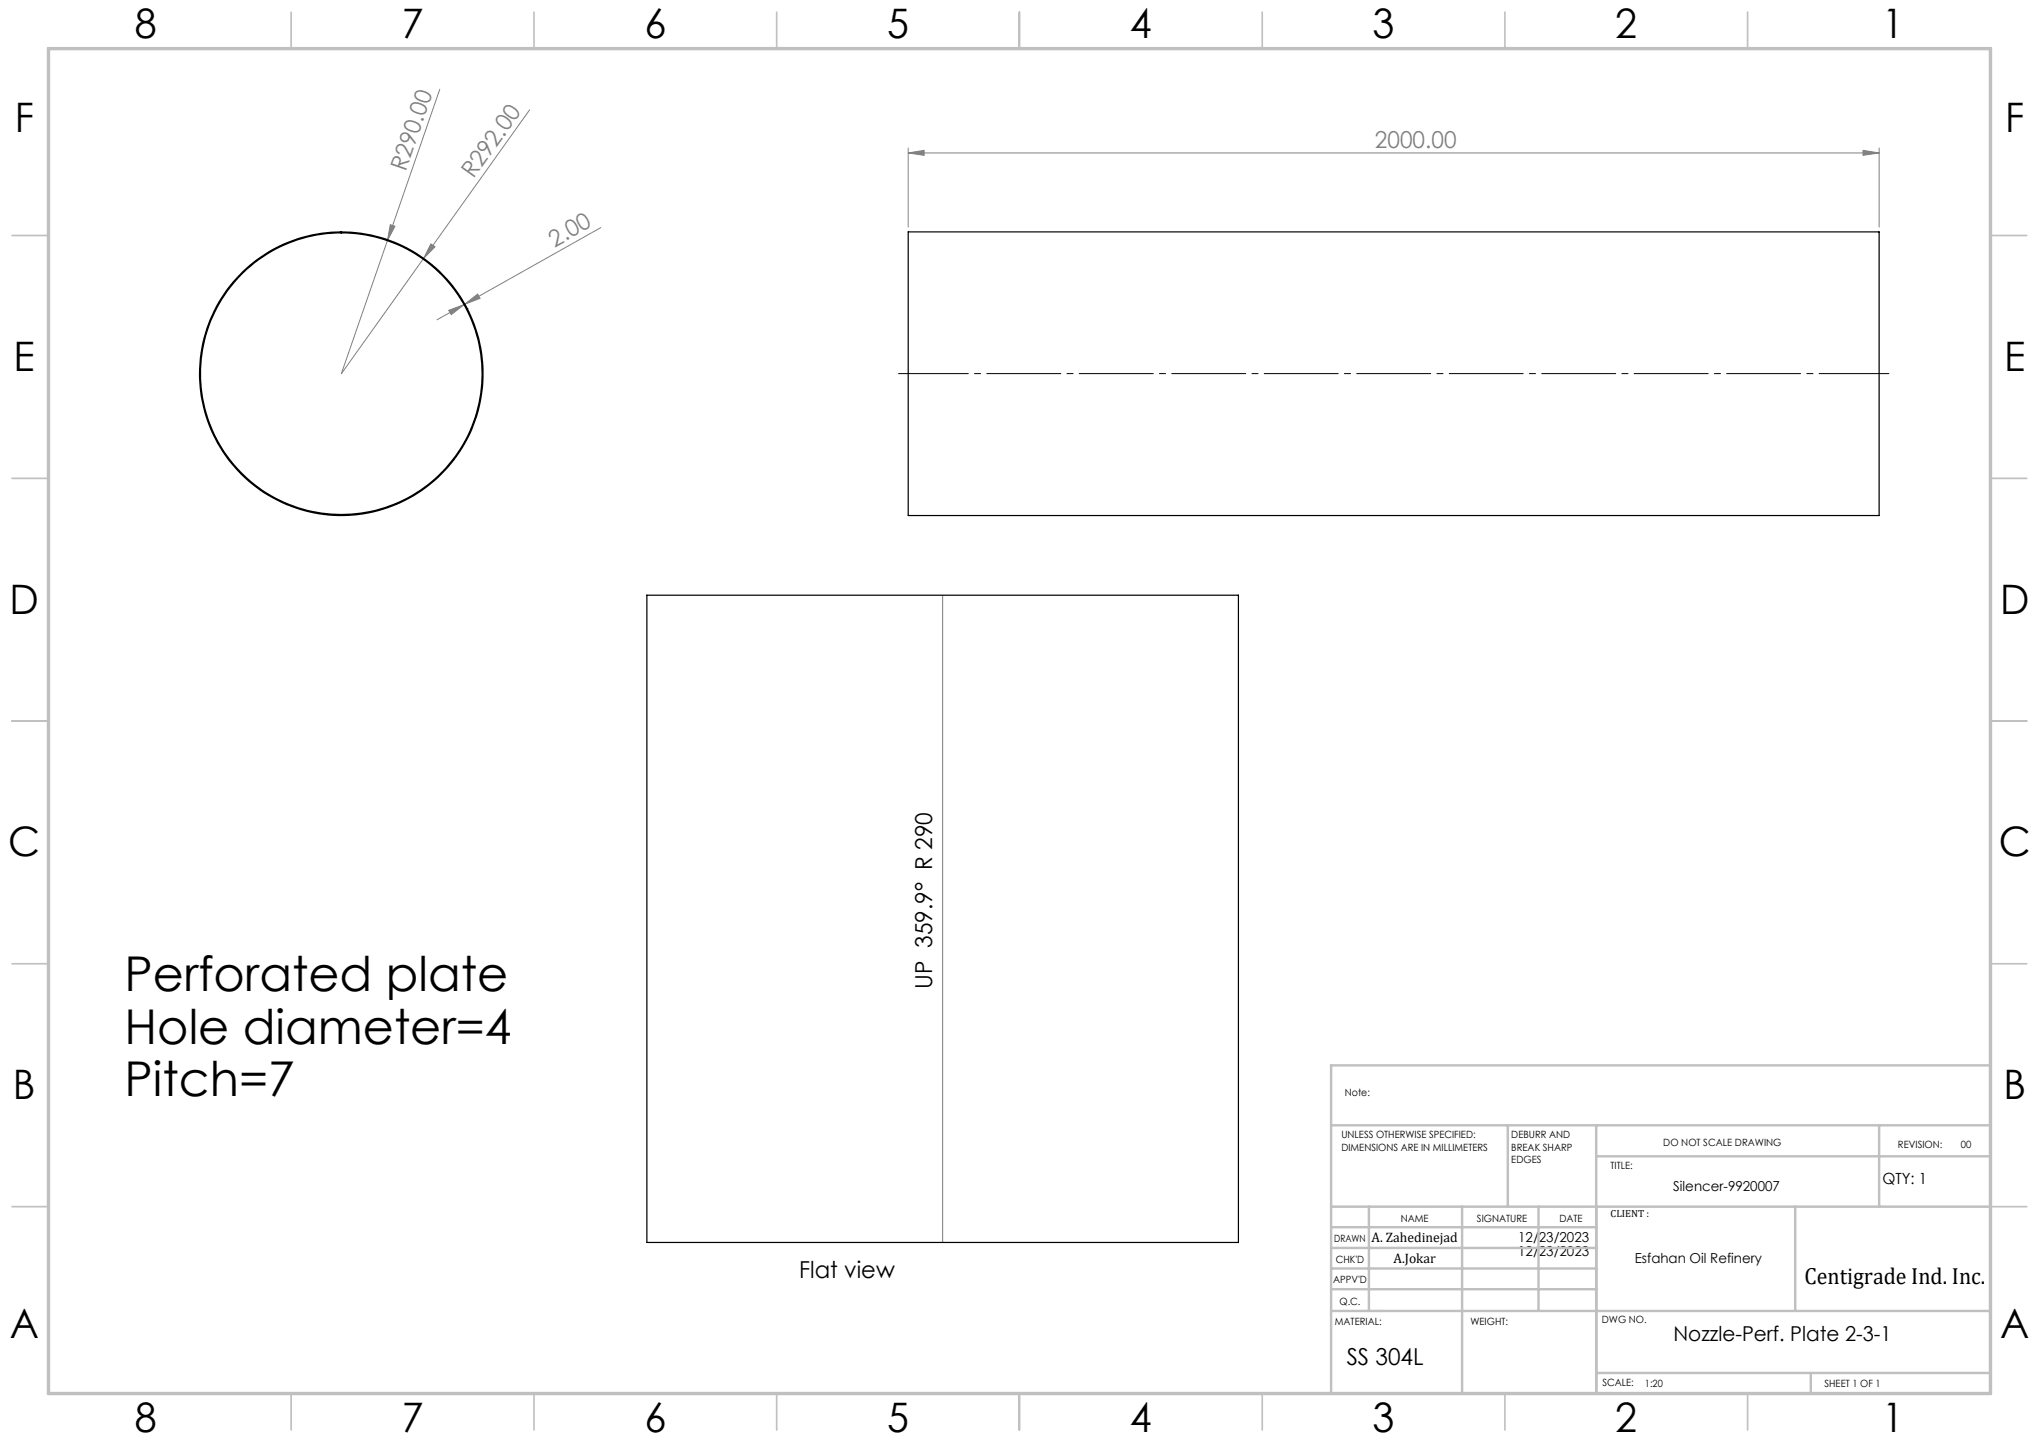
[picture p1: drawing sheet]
<svg xmlns="http://www.w3.org/2000/svg" width="420mm" height="297mm" viewBox="0 0 420 297" stroke-linecap="round" stroke-linejoin="round" font-family="sans-serif">
<g fill="none" stroke="#808080" stroke-width=".21">
<path d="M90.6 18.4l-20.3 58.6 17-23.8M109.1 22.6l-21.8 30.6M187.1 31.5l3.3-.5v1zM187.1 30.5v16.3M187.1 31.5h200M383.8 31l3.3 .5-3.3 .5zM387.1 30.5v16.3M80.4 46.3l1 .3-1.6 3zM88.8 50.2l.8 .6-2.3 2.4zM123.8 46.9l-28.1 15.7M92.4 63.9l3.2-1.1-2.6 2zM95.1 61.9h.1"/>
<path d="M95.6 62.8l-5.6 3.1M95.7 62.6l2.7-2 .5 .9zM95.7 62.6l-.1 .2M96.2 63.5h.1M194.2 122.6v133.3"/>
</g>
<path d="M185.1 77h204" fill="none" stroke="#000" stroke-width=".21" stroke-dasharray="15.2 1.3 1.3 1.3" stroke-dashoffset=".9"/>
<g fill="none" stroke="#c0c0c0" stroke-width=".35">
<path d="M60 2.5v7.5M110 2.5v7.5M160 2.5v7.5M210 2.5v7.5M260 2.5v7.5M310 2.5v7.5M360 2.5v7.5M2.5 48.5h7.5M410 48.5h7.5M2.5 98.5h7.5M410 98.5h7.5M2.5 148.5h7.5"/>
<path d="M410 148.5h7.5M2.5 198.5h7.5M410 198.5h7.5M2.5 248.5h7.5M410 248.5h7.5M60 287v7.5M110 287v7.5M160 287v7.5M210 287v7.5M260 287v7.5M310 287v7.5M360 287v7.5"/>
</g>
<g fill="none" stroke="#c0c0c0" stroke-width=".5">
<path d="M410 219.4h-135.8v67.4M274.2 231.8h135.8M310.6 231.8v16.7M328.8 231.8v55.2M328.8 238.2h81.2M387.1 231.8v16.7M274.2 248.5h135.8M274.2 257h54.6M274.2 252.8h54.6M282 248.5v21.5M301.2 248.5v38.3M316.9 248.5v21.5"/>
<path d="M369.8 248.5v21.5M274.2 265.5h54.6M274.2 261.3h54.6M274.2 270h135.8M328.8 282.8h81.2M373 282.8v4.2"/>
</g>
<path d="M10 10h400v277h-400z" fill="none" stroke="#c0c0c0" stroke-width=".7"/>
<g fill="#808080">
<path d="M88.8 50.2l.8 .6-2.3 2.4z"/>
<path d="M80.4 46.3l1 .3-1.6 3z"/>
<path d="M187.1 31.5l3.3-.5v1zM383.8 31l3.3 .5-3.3 .5z"/>
<path d="M92.4 63.9l3.2-1.1-2.6 2zM95.7 62.6l2.7-2 .5 .9z"/>
</g>
<path d="M50.1 55.9a29.3 29.3 0 0 1 20.2-8.1v.2a29 29 0 0 0-26 41.7 29 29 0 0 0 48.9 5.1 29 29 0 0 0-16.9-46.2l-3-.5-3-.1v-.2a29.2 29.2 0 0 1 28.1 37 29.2 29.2 0 0 1-43.1 17.2 29.2 29.2 0 0 1-5.2-46.1zM187.1 47.8h200v58.4h-200zM133.2 122.6h121.9v133.3h-121.9z" fill="none" stroke="#000" stroke-width=".25"/>
<g font-size="9.9">
<text x="25.7" y="204.1">Perforated plate</text>
<text x="25.7" y="214.9">Hole diameter=4</text>
<text x="25.7" y="225.8">Pitch=7</text>
</g>
<g font-size="8.4">
<text x="27.7" y="7.9">8</text>
<text x="82.7" y="7.9">7</text>
<text x="132.7" y="7.9">6</text>
<text x="182.7" y="7.9">5</text>
<text x="232.7" y="7.9">4</text>
<text x="282.7" y="7.9">3</text>
<text x="332.7" y="7.9">2</text>
<text x="387.7" y="7.9">1</text>
<text x="3" y="27.1">F</text>
<text x="413" y="27.1">F</text>
<text x="2.8" y="76.4">E</text>
<text x="412.8" y="76.4">E</text>
<text x="2" y="126.4">D</text>
<text x="412" y="126.4">D</text>
<text x="1.7" y="176.4">C</text>
<text x="411.7" y="176.4">C</text>
<text x="2.7" y="226.4">B</text>
<text x="412.7" y="226.4">B</text>
<text x="2" y="275.6">A</text>
<text x="412" y="275.6">A</text>
<text x="27.7" y="294.9">8</text>
<text x="82.7" y="294.9">7</text>
<text x="132.7" y="294.9">6</text>
<text x="182.7" y="294.9">5</text>
<text x="232.7" y="294.9">4</text>
<text x="282.7" y="294.9">3</text>
<text x="332.7" y="294.9">2</text>
<text x="387.7" y="294.9">1</text>
</g>
<g font-size="4.8" fill="#808080">
<text x="83.6" y="35.4" transform="rotate(-71 83.6 35.4)">R290.00</text>
<text x="283.2" y="30.4">2000.00</text>
<text x="97.6" y="37" transform="rotate(-54 97.6 37)">R292.00</text>
<text x="114.2" y="51" transform="rotate(-29 114.2 51)">2.00</text>
</g>
<g font-size="4.8">
<text x="192" y="203.6" transform="rotate(-90 192 203.6)">UP 359.9° R 290</text>
<text x="164.6" y="263.2">Flat view</text>
<text x="371.7" y="264.5">Centigrade Ind. Inc.</text>
<text x="277.4" y="281.1">SS 304L</text>
</g>
<text font-size="4.2" x="344.7" y="276.1">Nozzle-Perf. Plate 2-3-1</text>
<text font-size="3.2" x="387.7" y="243.9">QTY: 1</text>
<g font-size="2.8">
<text x="344.7" y="245.3">Silencer-9920007</text>
<text x="282.5" y="255.9">A. Zahedinejad</text>
<text x="312.7" y="255.9">12/23/2023</text>
<text x="287" y="260.1">A.Jokar</text>
<text x="312.7" y="258.7">12/23/2023</text>
<text x="336.7" y="260.1">Esfahan Oil Refinery</text>
</g>
<g font-size="2.1">
<text x="277" y="225.8">Note:</text>
<text x="276.3" y="234.5">UNLESS OTHERWISE SPECIFIED:</text>
<text x="276.3" y="237">DIMENSIONS ARE IN MILLIMETERS</text>
<text x="311.3" y="234.5">DEBURR AND</text>
<text x="311.3" y="237">BREAK SHARP</text>
<text x="311.3" y="239.5">EDGES</text>
<text x="342.6" y="235.9">DO NOT SCALE DRAWING</text>
<text x="391" y="236.5">REVISION:</text>
<text x="403.9" y="236.5">00</text>
<text x="331.8" y="240.8">TITLE:</text>
<text x="288.5" y="251.7">NAME</text>
<text x="304.2" y="251.7">SIGNATURE</text>
<text x="321.2" y="251.7">DATE</text>
<text x="331.8" y="250.7">CLIENT :</text>
<text x="274.8" y="255.8">DRAWN</text>
<text x="275.1" y="260.1">CHK'D</text>
<text x="274.6" y="264.2">APPV'D</text>
<text x="275.9" y="268.7">Q.C.</text>
<text x="275" y="273">MATERIAL:</text>
<text x="302.9" y="273">WEIGHT:</text>
<text x="330" y="272.5">DWG NO.</text>
<text x="330.1" y="285.6">SCALE:</text>
<text x="338.8" y="285.6">1:20</text>
<text x="375.8" y="285.6">SHEET 1 OF 1</text>
</g>
</svg>
